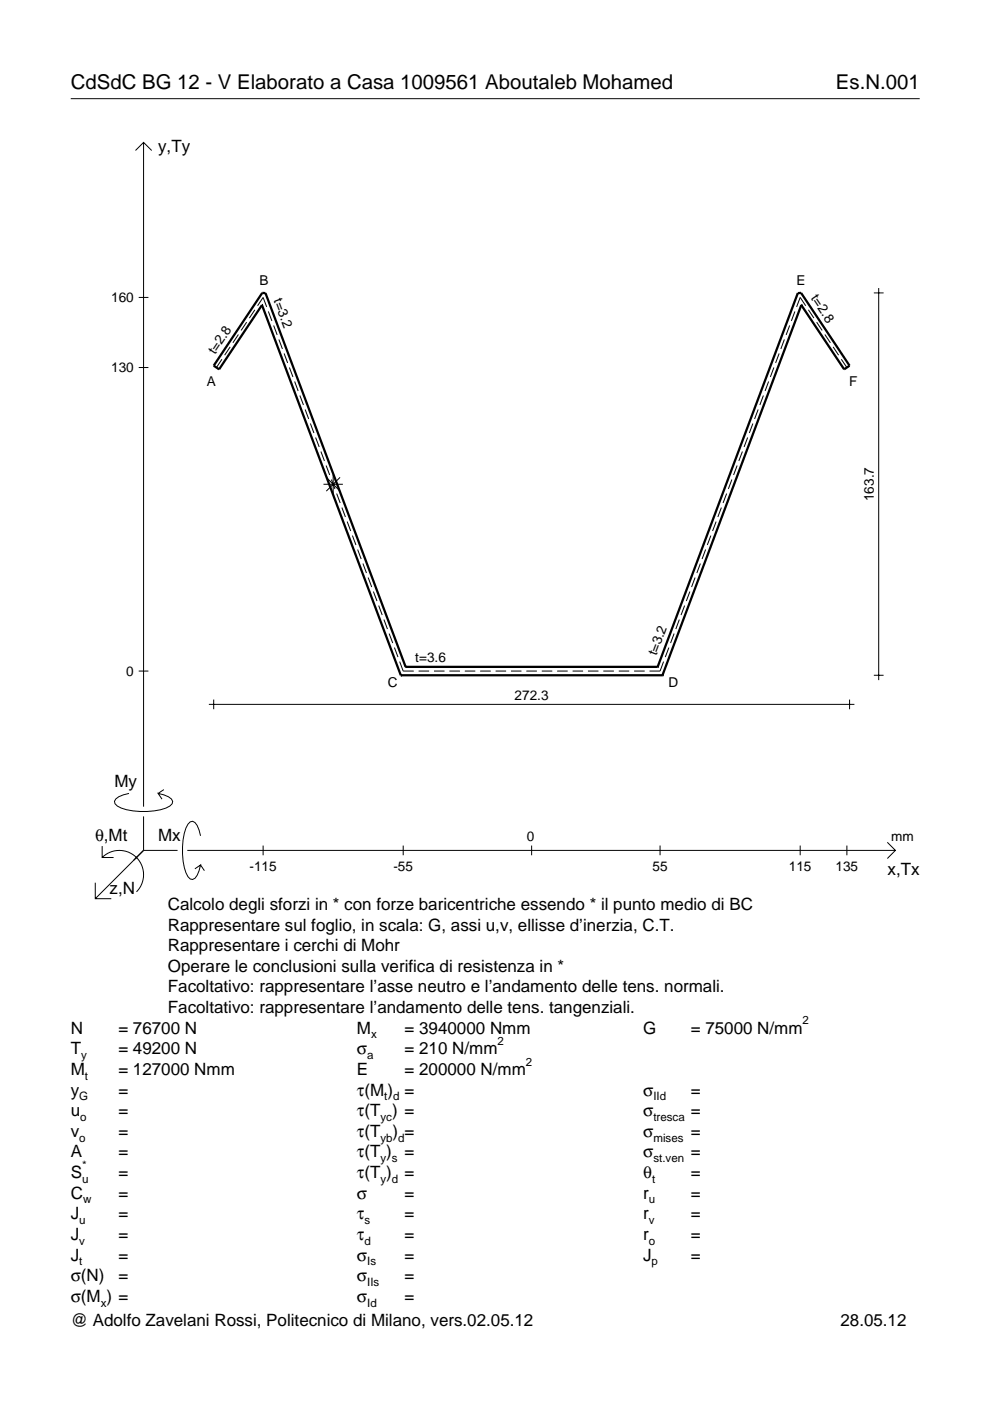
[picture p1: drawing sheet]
<svg xmlns="http://www.w3.org/2000/svg" width="210mm" height="297mm" viewBox="0 0 210 297" stroke-linecap="round" stroke-linejoin="round" font-family="sans-serif">
<g fill="none" stroke="#000" stroke-width=".21">
<path d="M15 20.9h180M28.7 31.9l1.7-1.7 1.8 1.7M30.4 30.2v140.8M29.4 63.1h2.1M29.4 77.9h2.1M47.1 76.2l-1.2 1.7M48.8 73.5l-1.2 1.8M50.5 70.9l-1.1 1.8M52.3 68.3l-1.2 1.8M54 65.7l-1.1 1.7M54.6 64.8l1.2-1.7 .7 2M56.9 66l.7 2"/>
<path d="M58 69l.8 2M59.1 72l.8 2M60.2 74.9l.8 2.1M61.4 77.9l.7 2M164.1 77.9l-.8 2M165.2 74.9l-.8 2.1M166.3 72l-.7 2M167.4 69l-.7 2M168.5 66l-.7 2M170.8 64.8l-1.1-1.7-.8 2M171.4 65.7l1.2 1.7M173.1 68.3l1.2 1.8"/>
<path d="M174.9 70.9l1.2 1.8M176.6 73.5l1.2 1.8M178.4 76.2l1.2 1.7M185.3 62.1h2M186.3 61.1v83.1M62.5 80.9l.7 2M63.6 83.9l.7 2M64.7 86.8l.7 2M65.8 89.8l.8 2M66.9 92.8l.8 2M68 95.7l.8 2M69.1 98.7l.8 2"/>
<path d="M156.3 98.7l-.8 2M157.4 95.7l-.8 2M158.5 92.8l-.7 2M159.6 89.8l-.7 2M160.7 86.8l-.7 2M161.9 83.9l-.8 2M163 80.9l-.8 2M68.6 102.7h4.1M69.2 101.2l2.9 2.9M70.3 101.7l.7 2M70.6 100.6v4.1M71.4 104.6l.7 2"/>
<path d="M72.1 101.2l-2.9 2.9M72.5 107.6l.7 2M73.6 110.6l.8 2M74.7 113.6l.8 2M75.8 116.5l.8 2M76.9 119.5l.8 2M148.5 119.5l-.8 2M149.6 116.5l-.7 2M150.7 113.6l-.7 2M151.8 110.6l-.7 2M152.9 107.6l-.7 2M154.1 104.6l-.8 2"/>
<path d="M155.2 101.7l-.8 2M78.1 122.5l.7 2M79.2 125.4l.7 2M80.3 128.4l.7 2M81.4 131.4l.7 2M82.5 134.3l.8 2M83.6 137.3l.8 2M141.8 137.3l-.7 2M142.9 134.3l-.7 2M144 131.4l-.7 2M145.2 128.4l-.8 2M146.3 125.4l-.8 2"/>
<path d="M147.4 122.5l-.8 2M29.4 142.3h2.1M44.3 149.3h136.9M45.3 148.3v2.1M84.7 140.3l.8 2h2.2M88.8 142.3h2.2M92 142.3h2.3M95.3 142.3h2.2M98.5 142.3h2.3M101.8 142.3h2.2M105.1 142.3h2.2M108.3 142.3h2.3"/>
<path d="M111.6 142.3h2.2M114.9 142.3h2.2M118.1 142.3h2.3M121.4 142.3h2.2M124.7 142.3h2.2M127.9 142.3h2.3M131.2 142.3h2.2M134.4 142.3h2.3M140.7 140.3l-.8 2h-2.2M180.1 148.3v2.1M185.3 143.2h2M21.7 179.4v2.4h2.4"/>
<path d="M27.3 168.2a3.6 3.6 0 0 0-3 1.7l.1 .5a5.6 5.6 0 0 0 3.8 1.5 13.4 13.4 0 0 0 7.8-1l.5-.5 .1-.5a3.6 3.6 0 0 0-3.1-1.7l.8 1.2M30.4 173.1v7.2M34.7 167.4l-1.2 .8M42.5 177.2a3.6 3.6 0 0 0-1.7-3.1l-.5 .2a5.7 5.7 0 0 0-1.5 3.7 13.3 13.3 0 0 0 1 7.9l.5 .5 .5 .1a3.6 3.6 0 0 0 1.7-3.1l-1.2 .8M55.8 179.3v2M85.5 179.3v2M112.7 179.3v2M139.9 179.3v2M169.7 179.3v2M179.6 179.3v2M188.1 178.6l1.7 1.7-1.7 1.7M20.2 187.2v3.3h3.4"/>
<path d="M21.7 181.8a5.1 5.1 0 0 1 7.2 0 5.1 5.1 0 0 1 0 7.3M30.4 180.3l-10.2 10.2M30.4 180.3h7.2M39.7 180.3h150.1M42.5 183.4l.8 1.2"/>
</g>
<path d="M55.5 64.7h.1M55.5 64.7l-9 13.6-1.2-.8 10.3-15.4h.7l29.7 79.3M55.5 64.7l29.5 78.5M169.9 64.7h.1M169.9 64.7l-29.4 78.5M169.9 64.7l9.1 13.6 1.1-.8-10.3-15.4h-.6l-29.8 79.3M85 143.2h.1M85 143.2h55.5M86 141.4h.1M86 141.4h53.4M139.4 141.4h.1M140.5 143.2h.1" fill="none" stroke="#000" stroke-width=".48"/>
<g font-size="4.3">
<text x="15" y="18.9">CdSdC BG 12 - V Elaborato a Casa 1009561 Aboutaleb Mohamed</text>
<text x="177.2" y="18.9">Es.N.001</text>
</g>
<g font-size="3.6">
<text x="33.5" y="32.3">y,Ty</text>
<text x="24.3" y="166.9">My</text>
<text x="20.1" y="178.2">θ,Mt</text>
<text x="33.5" y="178.2">Mx</text>
<text x="188.2" y="185.5">x,Tx</text>
<text x="23.2" y="189.6">z,N</text>
<text x="35.6" y="192.9">Calcolo degli sforzi in * con forze baricentriche essendo * il punto medio di BC</text>
<text x="35.6" y="197.3">Rappresentare sul foglio, in scala: G, assi u,v, ellisse d’inerzia, C.T.</text>
<text x="35.6" y="201.7">Rappresentare i cerchi di Mohr</text>
<text x="35.6" y="206">Operare le conclusioni sulla verifica di resistenza in *</text>
<text x="35.6" y="210.4">Facoltativo: rappresentare l’asse neutro e l’andamento delle tens. normali.</text>
<text x="35.6" y="214.8">Facoltativo: rappresentare l’andamento delle tens. tangenziali.</text>
<text x="15" y="219.2">N</text>
<text x="25.1" y="219.2">= 76700 N</text>
<text x="75.7" y="219.2">M</text>
<text x="85.8" y="219.2">= 3940000 Nmm</text>
<text x="136.4" y="219.2">G</text>
<text x="146.5" y="219.2">= 75000 N/mm</text>
<text x="15" y="227.9">M</text>
<text x="15" y="223.5">T</text>
<text x="25.1" y="223.5">= 49200 N</text>
<text x="25.1" y="227.9">= 127000 Nmm</text>
<text x="75.7" y="223.5">σ</text>
<text x="75.7" y="227.9">E</text>
<text x="85.8" y="223.5">= 210 N/mm</text>
<text x="85.8" y="227.9">= 200000 N/mm</text>
<text x="15" y="232.3">y</text>
<text x="25.1" y="232.3">=</text>
<text x="75.7" y="232.3">τ(M ) =</text>
<text x="136.4" y="232.3">σ</text>
<text x="146.5" y="232.3">=</text>
<text x="15" y="236.7">u</text>
<text x="25.1" y="236.7">=</text>
<text x="75.7" y="236.7">τ(T ) =</text>
<text x="136.4" y="236.7">σ</text>
<text x="146.5" y="236.7">=</text>
<text x="15" y="241">v</text>
<text x="15" y="245.4">A</text>
<text x="25.1" y="241">=</text>
<text x="25.1" y="245.4">=</text>
<text x="75.7" y="245.4">τ(T )</text>
<text x="75.7" y="241">τ(T</text>
<text x="83.3" y="241">) =</text>
<text x="85.8" y="245.4">=</text>
<text x="136.4" y="241">σ</text>
<text x="136.4" y="245.4">σ</text>
<text x="146.5" y="241">=</text>
<text x="146.5" y="245.4">=</text>
<text x="15" y="249.8">S</text>
<text x="25.1" y="249.8">=</text>
<text x="75.7" y="249.8">τ(T )</text>
<text x="85.8" y="249.8">=</text>
<text x="136.4" y="249.8">θ</text>
<text x="146.5" y="249.8">=</text>
<text x="15" y="254.2">C</text>
<text x="25.1" y="254.2">=</text>
<text x="75.7" y="254.2">σ</text>
<text x="85.8" y="254.2">=</text>
<text x="136.4" y="254.2">r</text>
<text x="146.5" y="254.2">=</text>
<text x="15" y="258.5">J</text>
<text x="15" y="262.9">J</text>
<text x="25.1" y="258.5">=</text>
<text x="25.1" y="262.9">=</text>
<text x="75.7" y="258.5">τ</text>
<text x="75.7" y="262.9">τ</text>
<text x="85.8" y="258.5">=</text>
<text x="85.8" y="262.9">=</text>
<text x="136.4" y="258.5">r</text>
<text x="136.4" y="262.9">r</text>
<text x="146.5" y="258.5">=</text>
<text x="146.5" y="262.9">=</text>
<text x="15" y="267.3">J</text>
<text x="25.1" y="267.3">=</text>
<text x="75.7" y="267.3">σ</text>
<text x="85.8" y="267.3">=</text>
<text x="136.4" y="267.3">J</text>
<text x="146.5" y="267.3">=</text>
<text x="15" y="271.7">σ(N)</text>
<text x="25.1" y="271.7">=</text>
<text x="75.7" y="271.7">σ</text>
<text x="85.8" y="271.7">=</text>
<text x="15" y="281.2">@ Adolfo Zavelani Rossi, Politecnico di Milano, vers.02.05.12</text>
<text x="15" y="276">σ(M ) =</text>
<text x="75.7" y="276">σ</text>
<text x="85.8" y="276">=</text>
<text x="178.2" y="281.2">28.05.12</text>
</g>
<g font-size="2.9">
<text x="23.6" y="64.1">160</text>
<text x="55" y="60.5">B</text>
<text x="58" y="63.7" transform="rotate(69 58 63.7)">t=3.2</text>
<text x="168.9" y="60.5">E</text>
<text x="171.8" y="63.3" transform="rotate(56 171.8 63.3)">t=2.8</text>
<text x="45.6" y="75.3" transform="rotate(-56 45.6 75.3)">t=2.8</text>
<text x="23.6" y="78.9">130</text>
<text x="43.9" y="81.9">A</text>
<text x="180.1" y="81.9">F</text>
<text x="185.3" y="106.2" transform="rotate(-90 185.3 106.2)">163.7</text>
<text x="26.8" y="143.3">0</text>
<text x="88.1" y="140.4">t=3.6</text>
<text x="139.2" y="139.1" transform="rotate(-69 139.2 139.1)">t=3.2</text>
<text x="82.2" y="145.7">C</text>
<text x="109.1" y="148.3">272.3</text>
<text x="141.7" y="145.7">D</text>
<text x="111.7" y="178.2">0</text>
<text x="189" y="178.2">mm</text>
<text x="52.9" y="184.7">-115</text>
<text x="83.4" y="184.7">-55</text>
<text x="138.3" y="184.7">55</text>
<text x="167.3" y="184.7">115</text>
<text x="177.2" y="184.7">135</text>
</g>
<g font-size="2.4">
<text x="78.7" y="220.2">x</text>
<text x="105.5" y="221.5">2</text>
<text x="170.2" y="217.2">2</text>
<text x="17.2" y="224.5">y</text>
<text x="77.9" y="224.5">a</text>
<text x="111.5" y="225.9">2</text>
<text x="16.8" y="233.3">G</text>
<text x="18" y="228.9">t</text>
<text x="81.5" y="233.3">t d</text>
<text x="138.5" y="233.3">IId</text>
<text x="17" y="237.7">o</text>
<text x="80.7" y="237.7">yc</text>
<text x="138.5" y="237.7">tresca</text>
<text x="16.8" y="242">o</text>
<text x="80.7" y="242">yb d</text>
<text x="138.5" y="242">mises</text>
<text x="17.4" y="250.8">u</text>
<text x="17.4" y="247.8">*</text>
<text x="80.7" y="246.4">y s</text>
<text x="80.7" y="250.8">y d</text>
<text x="138.2" y="250.8">t</text>
<text x="138.5" y="246.4">st.ven</text>
<text x="17.6" y="255.2">w</text>
<text x="137.6" y="255.2">u</text>
<text x="16.8" y="259.5">u</text>
<text x="16.8" y="263.9">v</text>
<text x="77.3" y="259.5">s</text>
<text x="77.3" y="263.9">d</text>
<text x="137.6" y="259.5">v</text>
<text x="137.6" y="263.9">o</text>
<text x="16.8" y="268.3">t</text>
<text x="77.9" y="268.3">Is</text>
<text x="138.2" y="268.3">p</text>
<text x="77.9" y="272.7">IIs</text>
<text x="21.4" y="277">x</text>
<text x="77.9" y="277">Id</text>
</g>
</svg>
